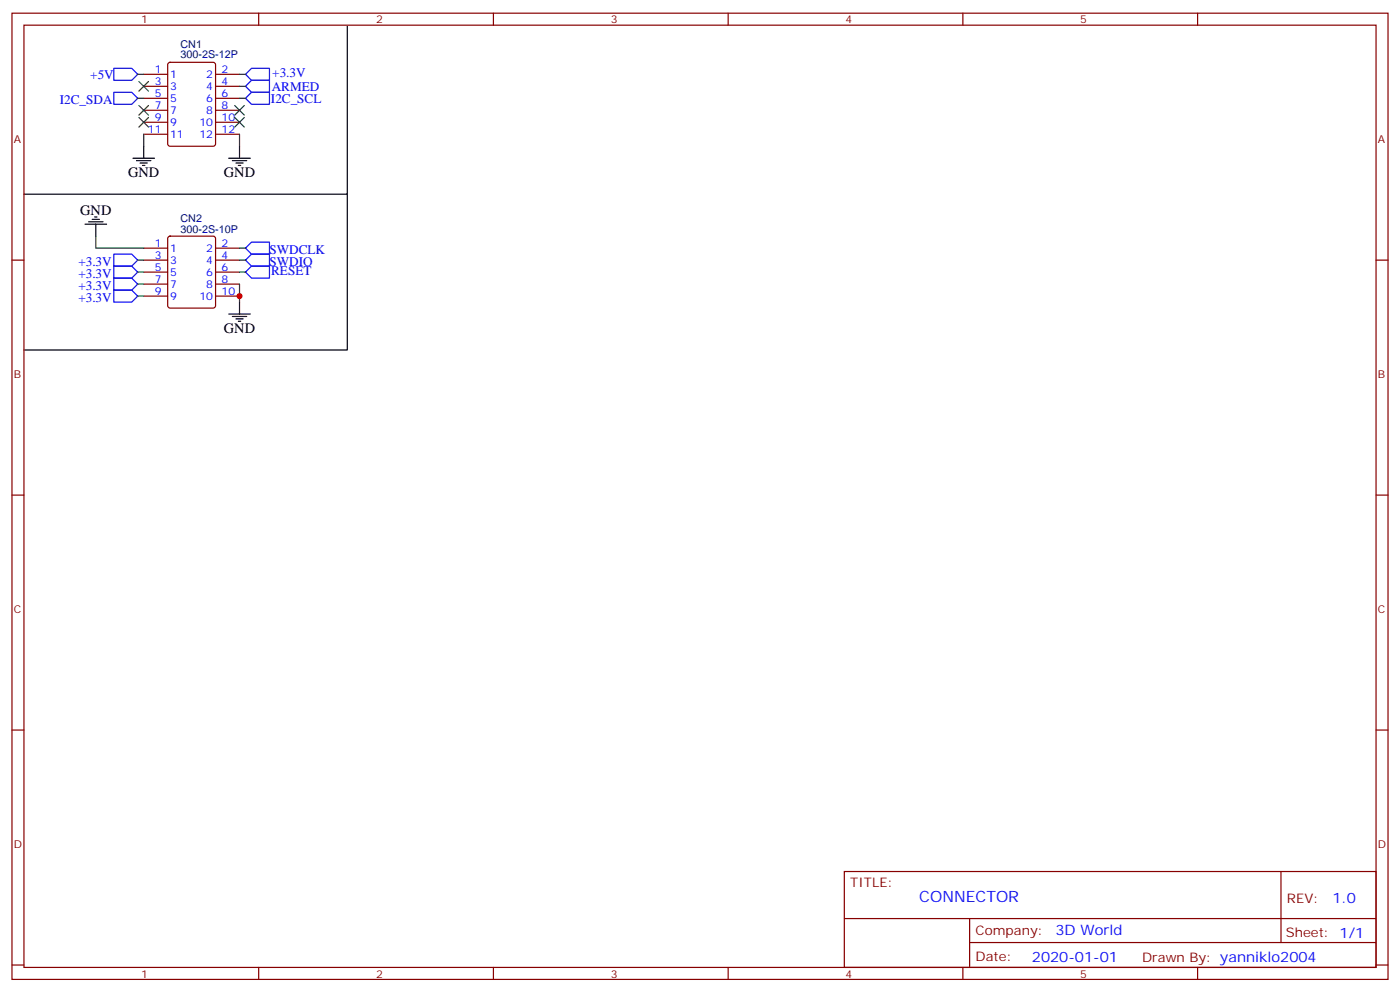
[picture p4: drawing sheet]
<svg xmlns="http://www.w3.org/2000/svg" width="412mm" height="292mm" viewBox="0 0 412 292" stroke-linecap="round" stroke-linejoin="round" font-family="sans-serif">
<g fill="none" stroke="#000" stroke-width=".35">
<path d="M102.3 7.8v49.4h-95.2M39.2 46.6h6.3M40.2 47.3h4.2M41.3 48h2.1M42 48.7h.7M42.3 43v3.6M67.4 46.6h6.3M68.4 47.3h4.3M69.5 48h2.1M70.2 48.7h.7M70.6 43v3.6M102.3 57.2v45.8h-95.2"/>
<path d="M25 66h6.4M26.1 65.3h4.2M27.2 64.6h2.1M27.9 63.9h.7M28.2 66v3.5M67.4 92.4h6.3M68.4 93.1h4.3M69.5 93.8h2.1M70.2 94.5h.7M70.6 88.9v3.5"/>
</g>
<g fill="none" stroke="#870000" stroke-width=".35">
<path d="M3.5 3.9h405.4v284.3h-405.4zM7.1 7.4h398.2v277.3h-398.2zM49.6 18.6l.5-.3h12.7l.6 .5 .1 23.5-.5 .7h-12.9l-.7-.4v-23.5zM76.2 3.9v3.5M145.3 3.9v3.5M214.5 3.9v3.5M283.6 3.9v3.5M352.8 3.9v3.5M42.3 21.9h7.1M42.3 25.4h7.1M42.3 28.9h7.1M42.3 32.5h7.1"/>
<path d="M42.3 36h7.1M42.3 39.5h7.1M63.5 21.9h7.1M63.5 25.4h7.1M63.5 28.9h7.1M63.5 32.5h7.1M63.5 36h7.1M63.5 39.5h7.1M3.5 76.6h3.6M42.3 76.6h7.1M42.3 73h7.1M49.6 69.7l.5-.2h12.7l.6 .4 .1 20.1-.5 .6-12.9 .1-.7-.5v-20z"/>
<path d="M63.5 76.6h7.1M63.5 73h7.1M405.3 76.6h3.6M42.3 80.1h7.1M42.3 83.6h7.1M42.3 87.1h7.1M63.5 80.1h7.1M63.5 83.6h7.1M63.5 87.1h7.1M3.5 145.7h3.6M405.3 145.7h3.6M3.5 214.8h3.6"/>
<path d="M405.3 214.8h3.6M248.7 256.5h156.6v28.2h-156.6zM377.3 256.5v20.9M248.7 270.3h156.5M285.6 277.4h119.6M285.6 270.3v14.1M3.5 284h3.6M76.2 284.7v3.5M145.3 284.7v3.5M214.5 284.7v3.5M283.6 284.7v3.5M352.8 284.7v3.5"/>
<path d="M405.3 284h3.6"/>
</g>
<path d="M33.5 27.2h5.3l1.8 1.7-1.8 1.8h-5.3zM33.5 20.1h5.3l1.8 1.8-1.8 1.7h-5.3zM72.3 28.9l1.8-1.7h5.3v3.5h-5.3zM72.3 21.9l1.8-1.8h5.3v3.5h-5.3zM72.3 25.4l1.8-1.8h5.3v3.6h-5.3zM33.5 78.3h5.3l1.8 1.8-1.8 1.7h-5.3zM33.5 74.8h5.3l1.8 1.8-1.8 1.7h-5.3zM72.3 76.6l1.8-1.8h5.3v3.5h-5.3zM72.3 73l1.8-1.7h5.3v3.5h-5.3zM33.5 85.4h5.3l1.8 1.7-1.8 1.8h-5.3zM33.5 81.8h5.3l1.8 1.8-1.8 1.8h-5.3zM72.3 80.1l1.8-1.8h5.3v3.5h-5.3z" fill="none" stroke="#00f" stroke-width=".35"/>
<g fill="none" stroke="#008700" stroke-width=".35">
<path d="M40.6 28.9h1.7M40.6 21.9h1.7M42.3 39.5v3.5M70.6 28.9h1.7M70.6 21.9h1.7M70.6 25.4h1.7M70.6 39.5v3.5M28.2 69.5v3.5h14.1M40.6 76.6h1.7M70.6 76.6h1.7M70.6 73h1.7M40.6 80.1h1.7"/>
<path d="M40.6 83.6h1.7M40.6 87.1h1.7M70.6 83.6v5.3M70.6 80.1h1.7"/>
</g>
<circle cx="70.6" cy="87.1" r=".88" fill="#c00"/>
<g fill="#c00" stroke="#008700" stroke-width=".35">
<path d="M40.9 31l2.8 2.9zM43.7 31l-2.8 2.9z"/>
<path d="M40.9 34.6l2.8 2.8zM43.7 34.6l-2.8 2.8z"/>
<path d="M69.1 31l2.9 2.9zM72 31l-2.9 2.9z"/>
<path d="M69.1 34.6l2.9 2.8zM72 34.6l-2.9 2.8z"/>
<path d="M40.9 24l2.8 2.8zM43.7 24l-2.8 2.8z"/>
</g>
<text font-size="4.6" fill="#00f" x="270.8" y="265.5">CONNECTOR</text>
<g font-size="4.2">
<text x="37.7" y="52.2">GND</text>
<text x="66" y="52.2">GND</text>
<text x="23.6" y="63.2">GND</text>
<text x="66" y="98.1">GND</text>
</g>
<g font-size="4.2" fill="#00f">
<text x="392.5" y="265.7">1.0</text>
<text x="310.9" y="275.3">3D World</text>
<text x="304" y="283.1">2020-01-01</text>
</g>
<g font-size="3.9" fill="#00f">
<text x="26.6" y="23.1">+5V</text>
<text x="80.2" y="22.7">+3.3V</text>
<text x="80.1" y="26.7">ARMED</text>
<text x="17.6" y="30.5">I2C_SDA</text>
<text x="79.8" y="30.2">I2C_SCL</text>
<text x="79.4" y="74.8">SWDCLK</text>
<text x="23.1" y="81.8">+3.3V</text>
<text x="23.1" y="78.3">+3.3V</text>
<text x="79.4" y="78.3">SWDIO</text>
<text x="79.9" y="80.8">RESET</text>
<text x="23.1" y="88.9">+3.3V</text>
<text x="23.1" y="85.3">+3.3V</text>
</g>
<g font-size="3.9" fill="#800">
<text x="250.5" y="261.1">TITLE:</text>
<text x="379.1" y="265.7">REV:</text>
<text x="287.4" y="275.3">Company:</text>
<text x="378.7" y="275.9">Sheet: 1/1</text>
<text x="287.4" y="282.9">Date:</text>
<text x="336.4" y="283">Drawn By: yanniklo2004</text>
</g>
<g font-size="3.2" fill="#800">
<text x="41.6" y="6.9">1</text>
<text x="110.8" y="6.9">2</text>
<text x="179.9" y="6.9">3</text>
<text x="249.1" y="6.9">4</text>
<text x="318.2" y="6.9">5</text>
<text x="4.1" y="42">A</text>
<text x="405.9" y="42">A</text>
<text x="4.1" y="111.1">B</text>
<text x="405.9" y="111.1">B</text>
<text x="4.1" y="180.3">C</text>
<text x="405.9" y="180.3">C</text>
<text x="4.1" y="249.4">D</text>
<text x="405.9" y="249.4">D</text>
<text x="41.6" y="287.7">1</text>
<text x="110.8" y="287.7">2</text>
<text x="179.9" y="287.7">3</text>
<text x="249.1" y="287.7">4</text>
<text x="318.2" y="287.7">5</text>
</g>
<g font-size="3.2" fill="#000080">
<text x="53.2" y="17.2">300-2S-12P</text>
<text x="53.2" y="14.1">CN1</text>
<text x="53.2" y="65.2">CN2</text>
<text x="53.2" y="68.4">300-2S-10P</text>
</g>
<g font-size="3.2" fill="#00f">
<text x="45.6" y="21.5">1</text>
<text x="50.1" y="22.9">1</text>
<text x="60.8" y="22.9">2</text>
<text x="65.3" y="21.5">2</text>
<text x="45.6" y="25">3</text>
<text x="45.6" y="28.6">5</text>
<text x="50.1" y="26.5">3</text>
<text x="50.1" y="30">5</text>
<text x="60.8" y="26.5">4</text>
<text x="60.8" y="30">6</text>
<text x="65.3" y="25">4</text>
<text x="65.3" y="28.6">6</text>
<text x="45.6" y="32.1">7</text>
<text x="45.6" y="35.6">9</text>
<text x="50.1" y="33.5">7</text>
<text x="60.8" y="33.5">8</text>
<text x="65.3" y="32.1">8</text>
<text x="65.3" y="35.6">10</text>
<text x="43.6" y="39.2">11</text>
<text x="50.1" y="37">9</text>
<text x="50.1" y="40.6">11</text>
<text x="58.8" y="37">10</text>
<text x="58.8" y="40.6">12</text>
<text x="65.3" y="39.2">12</text>
<text x="45.6" y="72.7">1</text>
<text x="45.6" y="76.2">3</text>
<text x="50.1" y="74.1">1</text>
<text x="50.1" y="77.6">3</text>
<text x="60.8" y="74.1">2</text>
<text x="60.8" y="77.6">4</text>
<text x="65.3" y="72.7">2</text>
<text x="65.3" y="76.2">4</text>
<text x="45.6" y="79.7">5</text>
<text x="45.6" y="83.3">7</text>
<text x="50.1" y="81.1">5</text>
<text x="60.8" y="81.1">6</text>
<text x="65.3" y="79.7">6</text>
<text x="65.3" y="83.3">8</text>
<text x="45.6" y="86.8">9</text>
<text x="50.1" y="84.7">7</text>
<text x="50.1" y="88.2">9</text>
<text x="58.8" y="88.2">10</text>
<text x="60.8" y="84.7">8</text>
<text x="65.3" y="86.8">10</text>
</g>
</svg>
